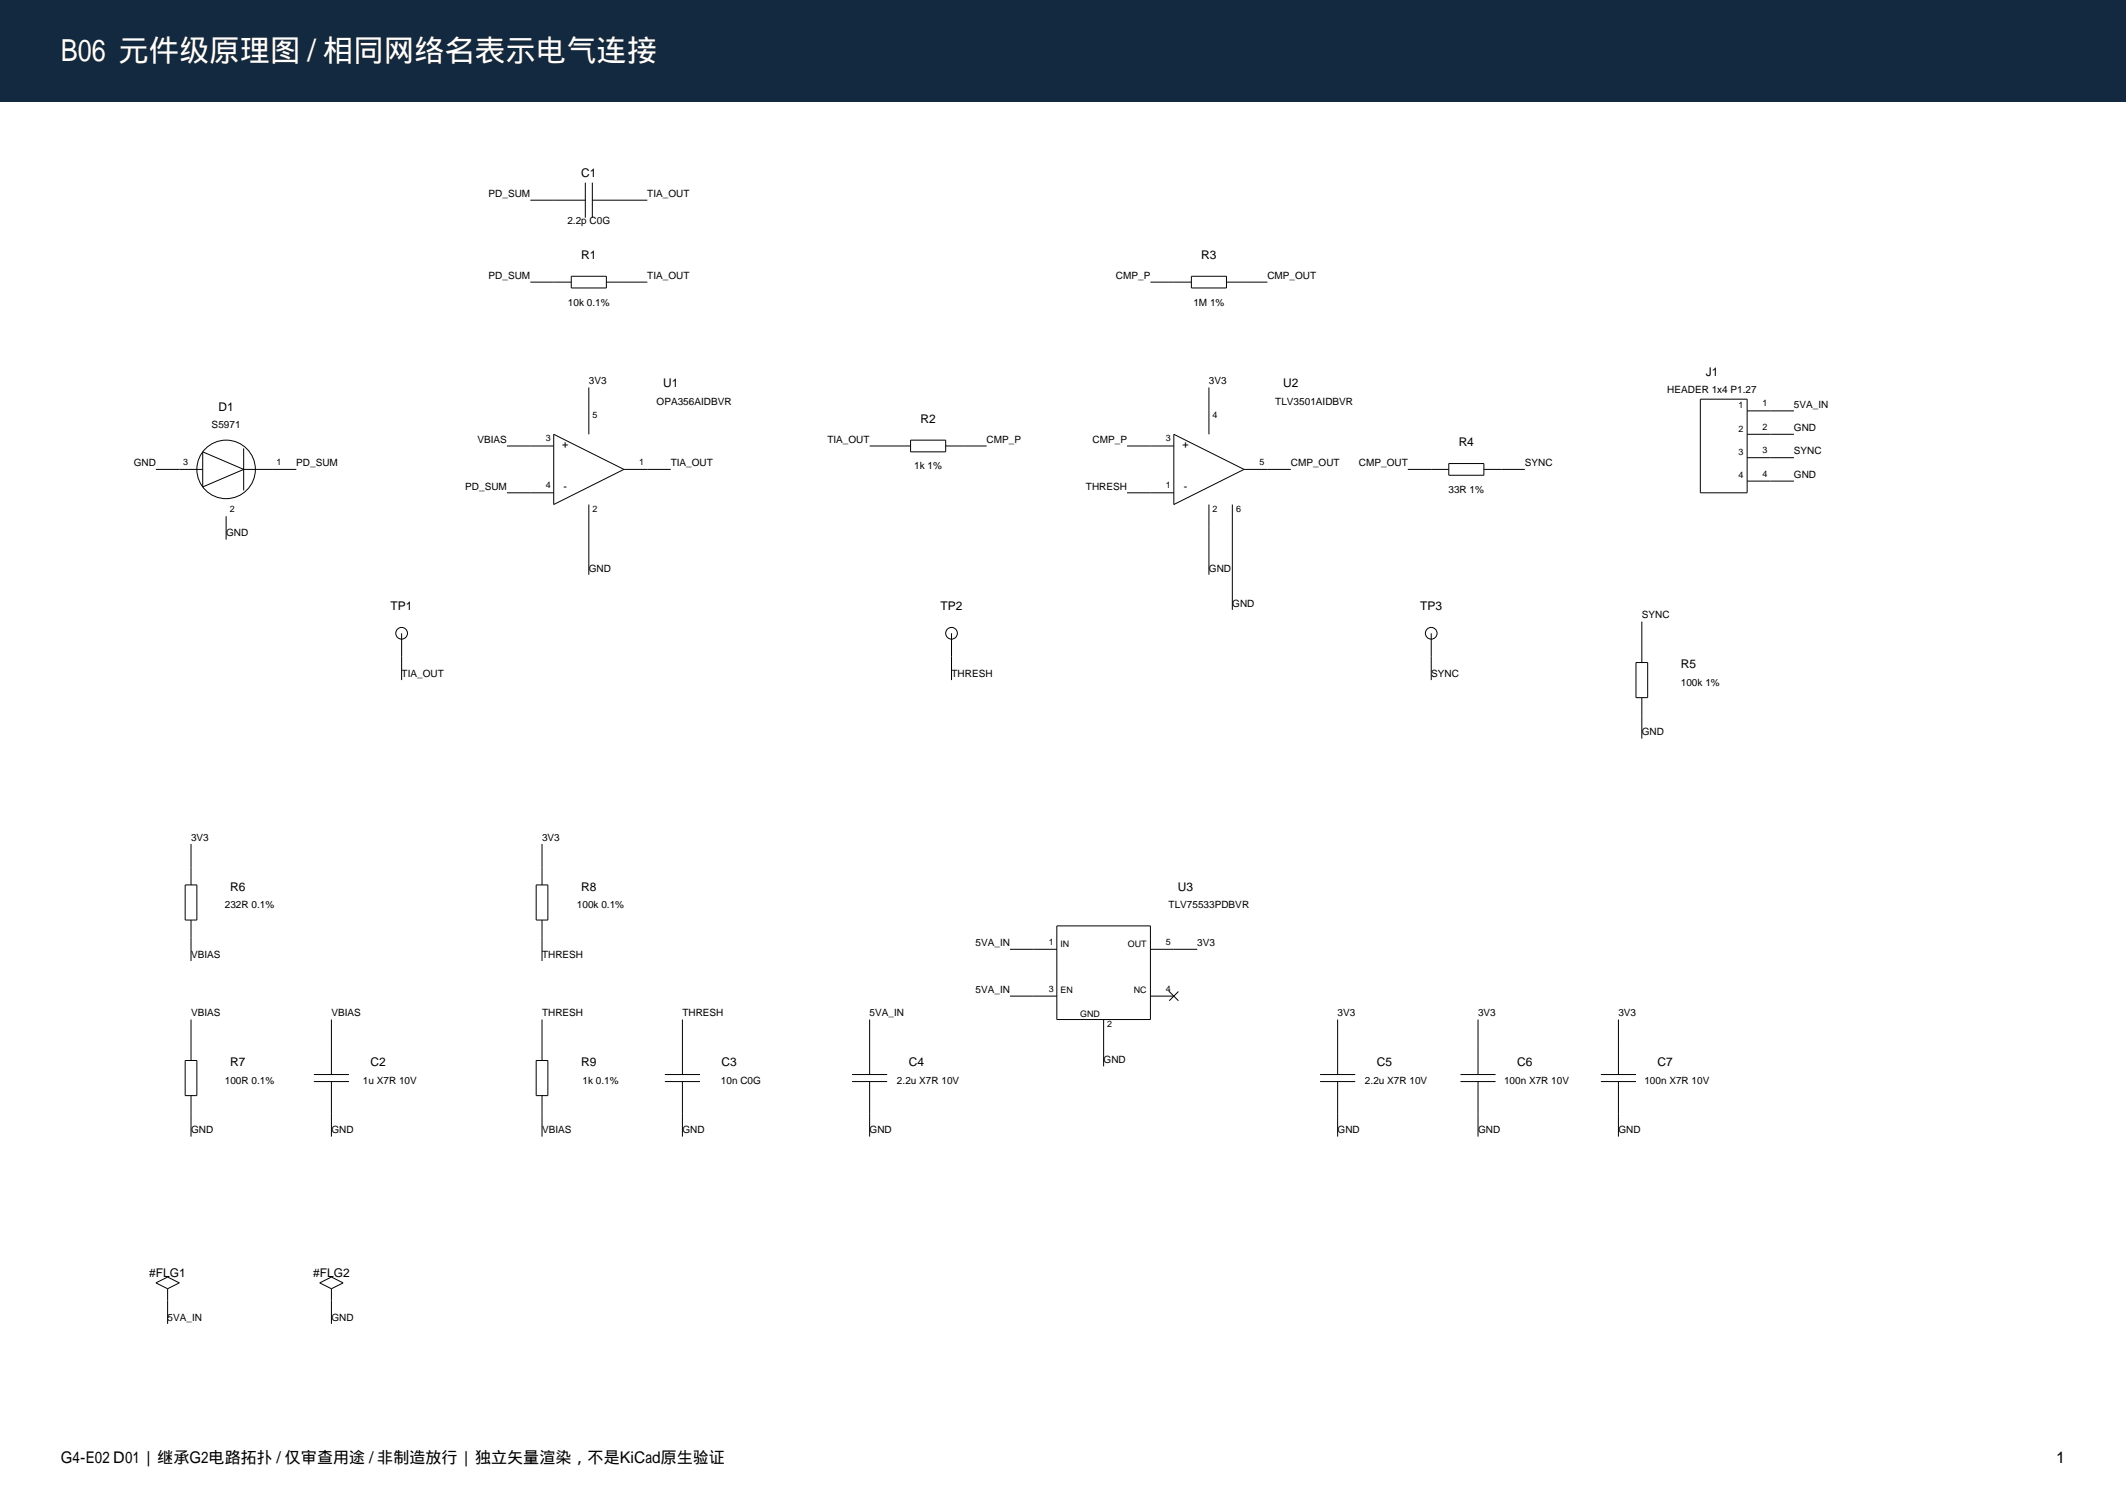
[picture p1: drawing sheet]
<svg xmlns="http://www.w3.org/2000/svg" width="420mm" height="297mm" viewBox="0 0 420 297" stroke-linecap="round" stroke-linejoin="round" font-family="sans-serif">
<path d="M0 0h420v20h-420z" fill-rule="evenodd" fill="#122940"/>
<g fill="none" stroke="#000" stroke-width=".2">
<path d="M104.8 39.5h10.8M115.6 36.1v6.9M117 39.5h10.9M117 36.1v6.9M104.8 55.7h8.1M112.9 54.6h6.9v2.3h-6.9zM119.8 55.7h8.1M227.3 55.7h8.1M235.4 54.6h6.9v2.3h-6.9zM242.3 55.7h8.1M116.3 76.5v9.3M238.8 76.5v9.3"/>
<path d="M335.9 78.8h9.3v18.5h-9.3zM30.8 92.7h9.2M40 89.2l8.1 3.5-8.1 3.5zM48.1 92.7h10.4M48.1 88.5v8.4M100.1 88.1h9.3M100.1 97.3h9.3M109.4 85.8l13.9 6.9-13.9 6.9zM116.3 99.6v13.9M123.3 92.7h9.2M171.8 88.1h8.1M179.9 86.9h6.9v2.3h-6.9z"/>
<path d="M186.8 88.1h8.1M222.6 88.1h9.3M222.6 97.3h9.3M231.9 85.8l13.9 6.9-13.9 6.9zM238.8 99.6v13.9M243.5 99.6v20.8M245.8 92.7h9.2M278.1 92.7h8.1M286.2 91.5h6.9v2.4h-6.9zM293.1 92.7h8.1M345.2 81.1h9.2M345.2 85.8h9.2"/>
<path d="M345.2 90.4h9.2M345.2 95h9.2M44.7 101.9v4.7M79.3 125.1v9.2M188 125.1v9.2M282.7 125.1v9.2M323.2 130.8h2.3v7h-2.3zM324.4 122.7v8.1M324.4 137.8v8.1M36.6 174.7h2.3v7h-2.3zM37.7 166.7v8M105.9 174.7h2.3v7h-2.3z"/>
<path d="M107.1 166.7v8M37.7 181.7v8.1M107.1 181.7v8.1M199.5 187.5h9.3M199.5 196.7h9.3M208.8 182.8h18.5v18.5h-18.5zM227.3 187.5h9.2M227.3 196.7h4.6M231 195.8l1.8 1.8M232.8 195.8l-1.8 1.8M36.6 209.4h2.3v7h-2.3zM37.7 201.3v8.1"/>
<path d="M37.7 216.4v8M62 213.6h6.9M62 212.2h6.9M65.5 201.3v10.9M65.5 213.6v10.8M105.9 209.4h2.3v7h-2.3zM107.1 201.3v8.1M107.1 216.4v8M131.3 213.6h7M131.3 212.2h7M134.8 201.3v10.9M134.8 213.6v10.8"/>
<path d="M168.3 213.6h7M168.3 212.2h7M171.8 201.3v10.9M171.8 213.6v10.8M218 201.3v9.3M260.8 213.6h6.9M260.8 212.2h6.9M264.3 201.3v10.9M264.3 213.6v10.8M288.5 213.6h7M288.5 212.2h7M292 201.3v10.9"/>
<path d="M292 213.6v10.8M316.3 213.6h6.9M316.3 212.2h6.9M319.7 201.3v10.9M319.7 213.6v10.8M30.8 253.3l2.3-1.1 2.3 1.1-2.3 1.2zM33.1 254.5v6.9M63.2 253.3l2.3-1.1 2.3 1.1-2.3 1.2zM65.5 254.5v6.9"/>
<circle cx="44.7" cy="92.7" r="5.8"/>
<circle cx="79.3" cy="125.1" r="1.16"/>
<circle cx="188" cy="125.1" r="1.16"/>
<circle cx="282.7" cy="125.1" r="1.16"/>
</g>
<text font-size="6" fill="#fff" x="12" y="12">B06 元件级原理图 / 相同网络名表示电气连接</text>
<g font-size="3.2">
<text x="12" y="289">G4-E02 D01 | 继承G2电路拓扑 / 仅审查用途 / 非制造放行 | 独立矢量渲染，不是KiCad原生验证</text>
<text x="406.2" y="289">1</text>
</g>
<g font-size="2.4">
<text x="114.8" y="34.9">C1</text>
<text x="114.8" y="51.1">R1</text>
<text x="237.3" y="51.1">R3</text>
<text x="131" y="76.5">U1</text>
<text x="253.5" y="76.5">U2</text>
<text x="337" y="74.2">J1</text>
<text x="43.2" y="81.1">D1</text>
<text x="181.8" y="83.4">R2</text>
<text x="288.2" y="88.1">R4</text>
<text x="77.2" y="120.4">TP1</text>
<text x="185.8" y="120.4">TP2</text>
<text x="280.6" y="120.4">TP3</text>
<text x="332.1" y="132">R5</text>
<text x="45.5" y="175.9">R6</text>
<text x="114.8" y="175.9">R8</text>
<text x="232.7" y="175.9">U3</text>
<text x="45.5" y="210.6">R7</text>
<text x="73.2" y="210.6">C2</text>
<text x="114.8" y="210.6">R9</text>
<text x="142.6" y="210.6">C3</text>
<text x="179.5" y="210.6">C4</text>
<text x="272" y="210.6">C5</text>
<text x="299.7" y="210.6">C6</text>
<text x="327.5" y="210.6">C7</text>
<text x="29.5" y="252.2">#FLG1</text>
<text x="61.9" y="252.2">#FLG2</text>
</g>
<g font-size="2.1">
<text x="111.1" y="88.5">+</text>
<text x="233.6" y="88.5">+</text>
<text x="111.3" y="96.9">-</text>
<text x="233.9" y="96.9">-</text>
</g>
<g font-size="2">
<text x="96.5" y="38.9">PD_SUM</text>
<text x="127.9" y="38.9">TIA_OUT</text>
<text x="112.1" y="44.2">2.2p C0G</text>
<text x="96.5" y="55.1">PD_SUM</text>
<text x="127.9" y="55.1">TIA_OUT</text>
<text x="220.5" y="55.1">CMP_P</text>
<text x="250.4" y="55.1">CMP_OUT</text>
<text x="112.2" y="60.3">10k 0.1%</text>
<text x="235.8" y="60.3">1M 1%</text>
<text x="116.3" y="75.9">3V3</text>
<text x="238.8" y="75.9">3V3</text>
<text x="329.4" y="77.7">HEADER 1x4 P1.27</text>
<text x="129.7" y="80">OPA356AIDBVR</text>
<text x="251.9" y="80">TLV3501AIDBVR</text>
<text x="354.4" y="80.5">5VA_IN</text>
<text x="41.8" y="84.6">S5971</text>
<text x="94.3" y="87.4">VBIAS</text>
<text x="163.5" y="87.4">TIA_OUT</text>
<text x="194.9" y="87.4">CMP_P</text>
<text x="215.8" y="87.4">CMP_P</text>
<text x="354.4" y="85.1">GND</text>
<text x="354.4" y="89.7">SYNC</text>
<text x="26.4" y="92.1">GND</text>
<text x="58.5" y="92.1">PD_SUM</text>
<text x="132.5" y="92.1">TIA_OUT</text>
<text x="180.6" y="92.7">1k 1%</text>
<text x="255" y="92.1">CMP_OUT</text>
<text x="268.5" y="92.1">CMP_OUT</text>
<text x="301.2" y="92.1">SYNC</text>
<text x="354.4" y="94.4">GND</text>
<text x="91.9" y="96.7">PD_SUM</text>
<text x="214.5" y="96.7">THRESH</text>
<text x="286.2" y="97.3">33R 1%</text>
<text x="44.7" y="105.9">GND</text>
<text x="116.3" y="112.9">GND</text>
<text x="238.8" y="112.9">GND</text>
<text x="243.5" y="119.8">GND</text>
<text x="324.4" y="122.1">SYNC</text>
<text x="79.3" y="133.7">TIA_OUT</text>
<text x="188" y="133.7">THRESH</text>
<text x="282.7" y="133.7">SYNC</text>
<text x="332.1" y="135.5">100k 1%</text>
<text x="324.4" y="145.2">GND</text>
<text x="37.7" y="166">3V3</text>
<text x="107.1" y="166">3V3</text>
<text x="44.4" y="179.4">232R 0.1%</text>
<text x="114" y="179.4">100k 0.1%</text>
<text x="230.9" y="179.4">TLV75533PDBVR</text>
<text x="37.7" y="189.1">VBIAS</text>
<text x="107.1" y="189.1">THRESH</text>
<text x="192.7" y="186.8">5VA_IN</text>
<text x="236.5" y="186.8">3V3</text>
<text x="192.7" y="196.1">5VA_IN</text>
<text x="37.7" y="200.7">VBIAS</text>
<text x="65.5" y="200.7">VBIAS</text>
<text x="107.1" y="200.7">THRESH</text>
<text x="134.8" y="200.7">THRESH</text>
<text x="171.8" y="200.7">5VA_IN</text>
<text x="264.3" y="200.7">3V3</text>
<text x="292" y="200.7">3V3</text>
<text x="319.7" y="200.7">3V3</text>
<text x="218" y="209.9">GND</text>
<text x="44.4" y="214">100R 0.1%</text>
<text x="71.7" y="214">1u X7R 10V</text>
<text x="115.1" y="214">1k 0.1%</text>
<text x="142.4" y="214">10n C0G</text>
<text x="177.2" y="214">2.2u X7R 10V</text>
<text x="269.7" y="214">2.2u X7R 10V</text>
<text x="297.1" y="214">100n X7R 10V</text>
<text x="324.9" y="214">100n X7R 10V</text>
<text x="37.7" y="223.8">GND</text>
<text x="65.5" y="223.8">GND</text>
<text x="107.1" y="223.8">VBIAS</text>
<text x="134.8" y="223.8">GND</text>
<text x="171.8" y="223.8">GND</text>
<text x="264.3" y="223.8">GND</text>
<text x="292" y="223.8">GND</text>
<text x="319.7" y="223.8">GND</text>
<text x="33.1" y="260.8">5VA_IN</text>
<text x="65.5" y="260.8">GND</text>
</g>
<g font-size="1.8">
<text x="117.1" y="82.5">5</text>
<text x="239.6" y="82.5">4</text>
<text x="343.4" y="80.6">1</text>
<text x="348.2" y="80.2">1</text>
<text x="107.8" y="87.2">3</text>
<text x="230.3" y="87.2">3</text>
<text x="343.4" y="85.2">2</text>
<text x="343.4" y="89.8">3</text>
<text x="348.2" y="84.9">2</text>
<text x="348.2" y="89.5">3</text>
<text x="36.2" y="91.8">3</text>
<text x="54.6" y="91.8">1</text>
<text x="126.3" y="91.8">1</text>
<text x="248.8" y="91.8">5</text>
<text x="343.4" y="94.5">4</text>
<text x="348.2" y="94.1">4</text>
<text x="45.4" y="101">2</text>
<text x="107.8" y="96.4">4</text>
<text x="117.1" y="101">2</text>
<text x="230.3" y="96.4">1</text>
<text x="239.6" y="101">2</text>
<text x="244.2" y="101">6</text>
<text x="207.2" y="186.6">1</text>
<text x="209.5" y="186.9">IN</text>
<text x="222.8" y="186.9">OUT</text>
<text x="230.3" y="186.6">5</text>
<text x="207.2" y="195.8">3</text>
<text x="209.5" y="196.2">EN</text>
<text x="224" y="196.2">NC</text>
<text x="230.3" y="195.8">4</text>
<text x="213.4" y="200.8">GND</text>
<text x="218.8" y="202.7">2</text>
</g>
</svg>
